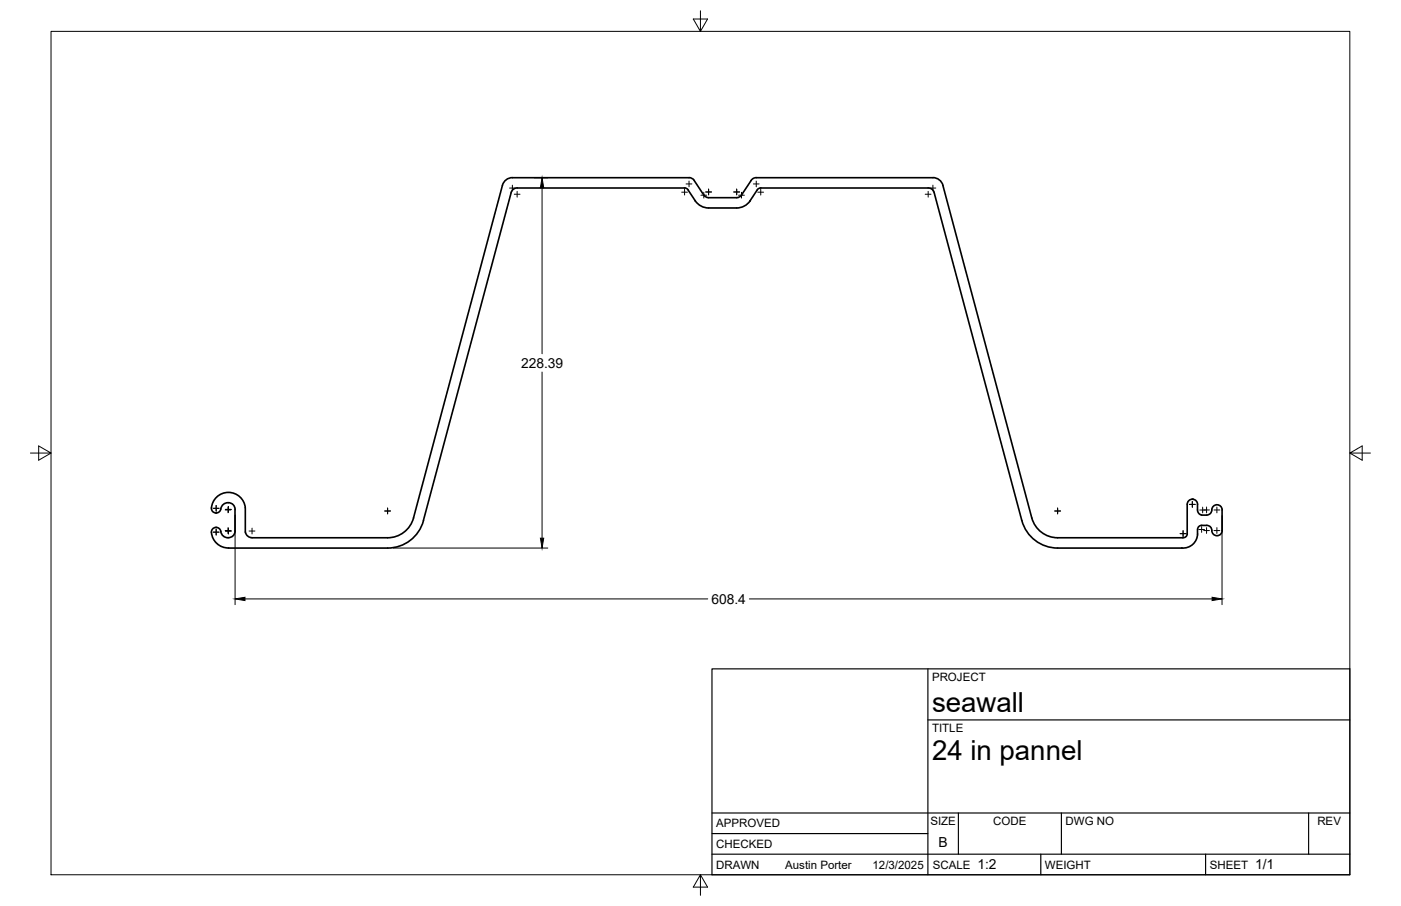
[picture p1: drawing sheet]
<svg xmlns="http://www.w3.org/2000/svg" width="432mm" height="279mm" viewBox="0 0 432 279" stroke-linecap="round" stroke-linejoin="round" font-family="sans-serif">
<!-- layer: Visible -->
<g fill="none" stroke="#000" stroke-width=".51">
<path d="M290.6 57.2l27.4 102.5a8.3 8.3 0 0 0 8 6.1h38.6a1.26 1.26 0 0 0 1.3-1.1v-9.2a1.59 1.59 0 0 1 1.6-1.6 1.59 1.59 0 0 1 1.6 1.7v1.7a1.6 1.6 0 0 0 1.3 1.5l1.5 .1M290.6 57.1l-.5-1-.9-.8-1.7-.5h-54.8l-1 .5-3.2 4.9-.7 .6-9.4 .2M214.3 61.9v.1M214.3 61.9l-2.2-3.4-.8-.5h-51.9a1.91 1.91 0 0 0-1.9 1.4l-27 101.1a11.4 11.4 0 0 1-11 8.5M214.3 61.9l.9 1.1 1.2 .7 2 .4M218.4 61l-1.3-.6-3.4-5.1-1.3-.5h-54.5l-1.1 .2-1 .6-.9 1.5-27.5 102.6a8.2 8.2 0 0 1-7.9 6.1M231.2 61.9l-1.5 1.5-1.9 .7h-9.4M231.2 61.9l2.2-3.4 1.1-.5h51.6a1.86 1.86 0 0 1 1.8 1.4l27 101.1a11.5 11.5 0 0 0 11.1 8.5h38.3a4.6 4.6 0 0 0 4.8-5.7 1.32 1.32 0 0 1 1.3-1.3 3.3 3.3 0 0 1 2.4 .3l.6 .7a1.78 1.78 0 0 0 .7 1.8 1.78 1.78 0 0 0 1.9 .1l.6-.8 .1-.5M231.2 61.9v.1M66.6 158.2h.1M66.6 158.2l.8-.2 .5-.6a2.26 2.26 0 0 1 2.2-2.4 2.26 2.26 0 0 1 2.4 2.1l-.1 6.7a2.25 2.25 0 0 1-2.3 2.1 2.25 2.25 0 0 1-2.2-2.4l-.5-.6-.8-.3M75.6 156.6v7.5"/>
<path d="M75.6 156.6a5.2 5.2 0 0 0-5.5-4.7 5.2 5.2 0 0 0-4.9 5.3l.6 .7 .8 .3M376.7 157.3v6.3M376.7 157.3a1.66 1.66 0 0 0-1.9-1.6 1.66 1.66 0 0 0-1.4 2 1.58 1.58 0 0 1-1.4 1.1M66.6 162.7h.1M66.6 162.6a1.45 1.45 0 0 0-1.4 1.6 5.3 5.3 0 0 0 5.3 4.8M70.5 169h49M75.6 164.1l.7 1.2 1.4 .5h41.8"/>
</g>
<circle cx="367.5" cy="154" r=".25" fill="#000"/>
<!-- layer: Border -->
<path d="M15.7 9.7h400.3v260.1h-400.3zM215.9 3.3v6.4l-2.2-3.8h4.4l-2.2 3.8M9.4 139.7h6.3l-3.8-2.2v4.4l3.8-2.2M416 139.7l3.8 2.2v-4.4l-3.8 2.2h6.4M215.9 269.8l2.2 3.8h-4.4l2.2-3.8v6.3" fill="none" stroke="#000" stroke-width=".31"/>
<!-- layer: Titleblock -->
<path d="M219.4 206.3h196.6v63.5h-196.6zM286 206.3v63.5M286 222h130M219.4 257.1h66.6M219.4 250.7h196.6M295.4 250.7v12.7M327.1 250.7v12.7M403.3 250.7v12.7M219.4 263.4h196.6M320.8 263.4v6.4M371.6 263.4v6.4" fill="none" stroke="#000" stroke-width=".36"/>
<!-- layer: Smart Centers -->
<g fill="none" stroke="#000" stroke-width=".31">
<path d="M157 58h1.8M157.9 57.1v1.8M158.5 59.9h1.8M159.4 59v1.8M210.1 59.3h1.8M211 58.4v1.8M211.5 56.7h1.8M212.4 55.8v1.8M216.9 59.3v1.8M217.5 59.2h1.8M218.4 58.3v1.8M226.1 59.2h1.8"/>
<path d="M227.1 58.3v1.8M228.5 59.3v1.8M232.2 56.7h1.8M233.1 55.8v1.8M233.6 59.3h1.8M234.5 58.4v1.8M285.2 59.9h1.8M286.1 59v1.8M286.6 58h1.8M287.5 57.1v1.8M216 60.2h1.8M227.6 60.2h1.8"/>
<path d="M65.7 156.8h1.8M66.6 155.9v1.7M69.4 157.3h1.8M69.5 157.1h1.8M70.3 156.4v1.8M70.4 156.2v1.8M118.6 157.6h1.8M119.5 156.7v1.8M325.1 157.6h1.8M326 156.7v1.8M366.6 155.6h1.8M367.5 154.7v1.7"/>
<path d="M370.7 156.4v1.8M371.9 156.4v1.8M372.8 157.3h-3M374.2 157.3h1.7M375.1 156.4v1.8M65.7 164.1h1.8M66.6 163.2v1.8M69.4 163.6h1.8M69.5 163.8h1.8M70.3 162.7v1.8M70.4 162.9v1.8M76.8 163.8h1.8"/>
<path d="M77.7 162.9v1.8M363.7 164.6h1.8M364.6 163.7v1.8M369.5 163.3h1.7M370.4 162.4v1.8M371 163.6h1.8M371.9 162.7v1.8M374.2 163.6h1.7M375.1 162.7v1.8"/>
</g>
<!-- layer: FD_Dimensions -->
<path d="M164.7 54.8h4.1M167.1 57.9v51.2M167.1 114.7v51.3M72.5 158.9v27.6M376.6 159v27.5M121.2 169h47.6M75.5 184.7h142.6M231 184.7h142.6" fill="none" stroke="#000" stroke-width=".31"/>
<path d="M167.1 54.8l.5 3.1h-1zM166.6 166h1l-.5 3zM72.5 184.7l3-.5v1zM373.6 184.2l3 .5-3 .5z" fill="#000" stroke="#000" stroke-width=".31"/>
<g font-size="8.5">
<text x="287.3" y="219.5">seawall</text>
<text x="287.3" y="234.5">24 in pannel</text>
</g>
<g font-size="4.3">
<text x="160.6" y="113.4">228.39</text>
<text x="219.2" y="186.2">608.4</text>
<text x="289.3" y="261.2">B</text>
<text x="301.2" y="268.1">1:2</text>
<text x="386.8" y="268.1">1/1</text>
</g>
<g font-size="3.5">
<text x="287.3" y="210.1">PROJECT</text>
<text x="287.3" y="225.8">TITLE</text>
<text x="220.7" y="255.2">APPROVED</text>
<text x="286.7" y="254.5">SIZE</text>
<text x="306.1" y="254.5">CODE</text>
<text x="328.4" y="254.5">DWG NO</text>
<text x="406" y="254.5">REV</text>
<text x="220.7" y="261.5">CHECKED</text>
<text x="220.7" y="267.9">DRAWN</text>
<text x="242" y="267.9">Austin Porter</text>
<text x="268.9" y="267.9">12/3/2025</text>
<text x="287.5" y="267.9">SCALE</text>
<text x="322.1" y="267.9">WEIGHT</text>
<text x="372.9" y="267.9">SHEET</text>
</g>
</svg>
